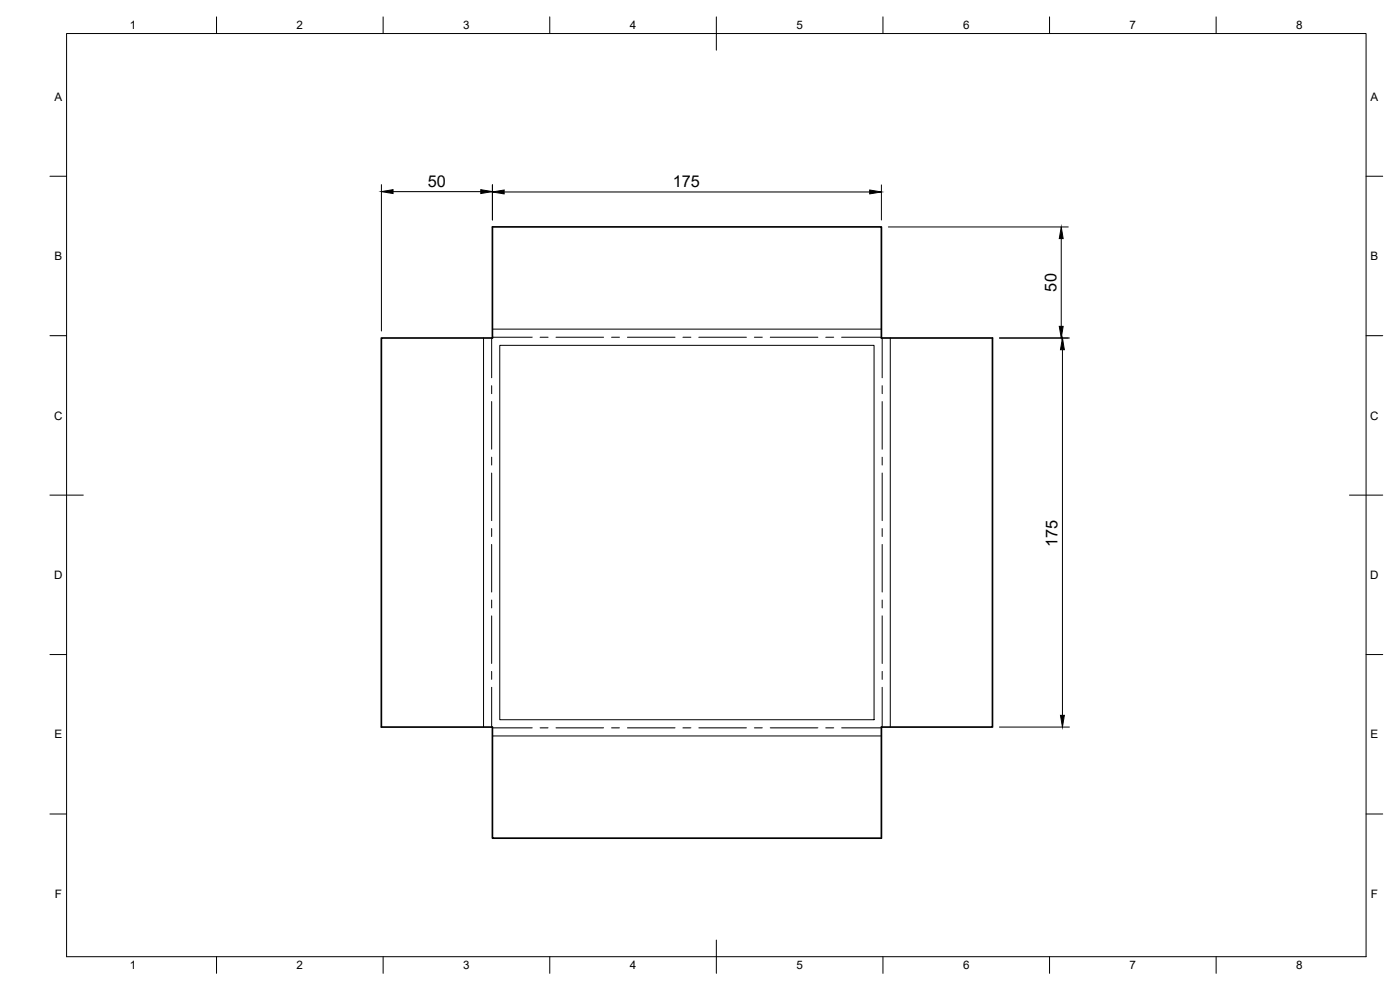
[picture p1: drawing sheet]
<svg xmlns="http://www.w3.org/2000/svg" width="420mm" height="297mm" viewBox="0 0 420 297" stroke-linecap="round" stroke-linejoin="round" font-family="sans-serif">
<!-- layer: Visible -->
<path d="M114.4 101.4h33.4v-33.3h116.7v33.3h33.4v116.8h-33.4v33.3h-116.7v-33.3h-33.4z" fill="none" stroke="#000" stroke-width=".51"/>
<!-- layer: Bend Center -->
<g fill="none" stroke="#000" stroke-width=".3">
<path d="M147.6 101.4v12M147.6 115.7v2.4M147.8 101.2h11.9M162.1 101.2h2.4M166.9 101.2h14.2M183.5 101.2h2.4M188.3 101.2h14.3M205 101.2h2.3M209.7 101.2h14.3M226.4 101.2h2.4M231.2 101.2h14.2M247.8 101.2h2.4"/>
<path d="M252.6 101.2h11.9M264.8 101.4v12M264.8 115.7v2.4M147.6 120.5v14.3M147.6 137.2v2.3M264.8 120.5v14.3M264.8 137.2v2.3M147.6 141.9v14.3M147.6 158.6v2.4M264.8 141.9v14.3M264.8 158.6v2.4M147.6 163.4v14.2"/>
<path d="M264.8 163.4v14.2M147.6 180v2.4M147.6 184.8v14.3M264.8 180v2.4M264.8 184.8v14.3M147.6 201.5v2.3M147.6 206.2v12M147.8 218.4h11.9M162.1 218.4h2.4M166.9 218.4h14.2M183.5 218.4h2.4M188.3 218.4h14.3"/>
<path d="M205 218.4h2.3M209.7 218.4h14.3M226.4 218.4h2.4M231.2 218.4h14.2M247.8 218.4h2.4M252.6 218.4h11.9M264.8 201.5v2.3M264.8 206.2v12"/>
</g>
<!-- layer: Visible Narrow -->
<path d="M147.8 98.7h116.7M145.1 101.4v116.8M150 103.6h112.3v112.3h-112.3zM267.2 101.4v116.8M147.8 220.8h116.7" fill="none" stroke="#000" stroke-width=".3"/>
<!-- layer: BORDER -->
<g fill="none" stroke="#000" stroke-width=".3">
<path d="M20 10.1h390v276.9h-390zM65 5.1v5M115 5.1v5M165 5.1v5M215 5.1v10M265 5.1v5M315 5.1v5M365 5.1v5M15 52.9h5M410 52.9h5M15 100.7h5M410 100.7h5"/>
<path d="M15 148.6h10M405 148.6h10M15 196.4h5M410 196.4h5M15 244.2h5M410 244.2h5M65 287v5M115 287v5M165 287v5M215 282.1v9.9M265 287v5M315 287v5"/>
<path d="M365 287v5"/>
</g>
<!-- layer: FD_Dimensions -->
<path d="M114.5 55.4v43.9M118 57.5h26.3M147.8 55.4v10.6M151.3 57.6h109.7M264.5 55.5v10.5M266.6 68.1h54M318.5 71.6v26.3M300 101.4h21M318.9 104.9v109.7M300 218.2h21" fill="none" stroke="#000" stroke-width=".3"/>
<path d="M114.5 57.5l3.5-.6v1.2zM144.3 56.9l3.5 .6-3.5 .6zM147.8 57.6l3.5-.6v1.2zM261 57l3.5 .6-3.5 .6zM318.5 68.1l.6 3.5h-1.2zM317.9 97.9h1.2l-.6 3.5zM318.9 101.4l.5 3.5h-1.1zM318.3 214.6h1.1l-.5 3.6z" fill="#000" stroke="#000" stroke-width=".3"/>
<g font-size="4.9">
<text x="128.4" y="56">50</text>
<text x="201.9" y="56.1">175</text>
<text x="317" y="87.5" transform="rotate(-90 317 87.5)">50</text>
<text x="317.4" y="164" transform="rotate(-90 317.4 164)">175</text>
</g>
<g font-size="3.5">
<text x="39" y="8.8">1</text>
<text x="89" y="8.8">2</text>
<text x="139" y="8.8">3</text>
<text x="189" y="8.8">4</text>
<text x="239" y="8.8">5</text>
<text x="289" y="8.8">6</text>
<text x="339" y="8.8">7</text>
<text x="389" y="8.8">8</text>
<text x="16.3" y="30.2">A</text>
<text x="411.3" y="30.2">A</text>
<text x="16.3" y="78">B</text>
<text x="411.3" y="78">B</text>
<text x="16.2" y="125.9">C</text>
<text x="411.2" y="125.9">C</text>
<text x="16.2" y="173.7">D</text>
<text x="411.2" y="173.7">D</text>
<text x="16.3" y="221.6">E</text>
<text x="411.3" y="221.6">E</text>
<text x="16.4" y="269.4">F</text>
<text x="411.4" y="269.4">F</text>
<text x="39" y="290.8">1</text>
<text x="89" y="290.8">2</text>
<text x="139" y="290.8">3</text>
<text x="189" y="290.8">4</text>
<text x="239" y="290.8">5</text>
<text x="289" y="290.8">6</text>
<text x="339" y="290.8">7</text>
<text x="389" y="290.8">8</text>
</g>
</svg>
